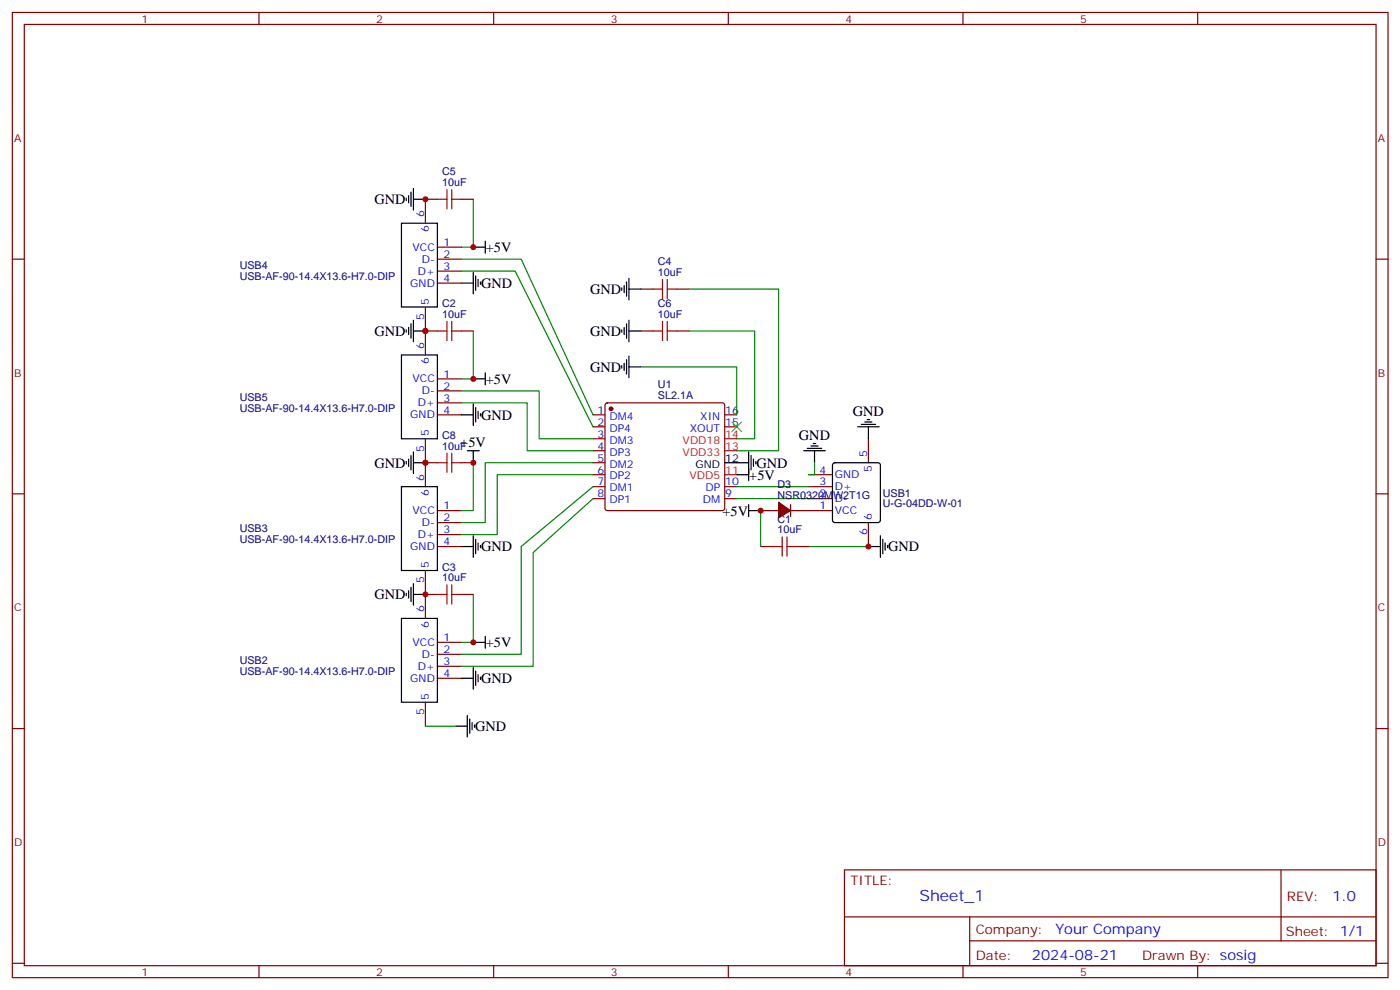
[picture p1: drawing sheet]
<svg xmlns="http://www.w3.org/2000/svg" width="413mm" height="292mm" viewBox="0 0 413 292" stroke-linecap="round" stroke-linejoin="round" font-family="sans-serif">
<g fill="none" stroke="#870000" stroke-width=".35">
<path d="M3.6 3.7h405.4v284.3h-405.4zM7.2 7.2h398.2v277.3h-398.2zM76.3 3.7v3.5M145.5 3.7v3.5M214.6 3.7v3.5M283.7 3.7v3.5M352.9 3.7v3.5M128.9 58.7h-3.6v7.1M135.9 58.7h3.6M3.6 76.3h3.6M128.9 76.3h7M128.9 72.8h7"/>
<path d="M128.9 79.9h7M405.4 76.3h3.6M125.3 90.5v14.1M125.3 97.5h3.6M128.9 83.4h7M135.9 97.5h3.6M188.8 97.5h3.6M188.8 85.2h3.6M199.4 97.5h3.6M199.4 85.2h3.6M128.9 111.6h7M128.9 115.1h7"/>
<path d="M128.9 118.7h7M178.5 118.9l.5-.2h33.8l.5 .2 .2 .5v30.3l-.2 .5-.5 .2h-33.8l-.5-.2-.2-.5v-30.3zM125.3 129.3v14.1M125.3 136.3h3.6M128.9 122.2h7M135.9 136.3h3.6M174.7 139.8h3.6M174.7 122.2h3.6M174.7 125.7h3.6M174.7 129.3h3.6M174.7 132.8h3.6M174.7 136.3h3.6"/>
<path d="M213.5 122.2h3.6M213.5 125.7h3.6M238.2 139.8h7.1M255.9 129.3v7M3.6 145.5h3.6M128.9 150.4h7M128.9 154h7M128.9 157.5h7M174.7 143.4h3.6M174.7 146.9h3.6M213.5 143.4h3.6M213.5 146.9h3.6"/>
<path d="M224.1 150.4h5.3M232.9 150.4h12.4M232.9 148.7v3.5M238.2 143.4h7.1M238.2 146.9h7.1M255.9 154v7M405.4 145.5h3.6M125.3 168.1v14.1M125.3 175.1h3.6M128.9 161h7M135.9 175.1h3.6M224.1 161h3.5"/>
<path d="M234.7 161h3.5M128.9 189.2h7M128.9 192.8h7M128.9 196.3h7M128.9 199.8h7M3.6 214.6h3.6M125.3 206.9v7M405.4 214.6h3.6M248.8 256.3h156.6v28.2h-156.6zM377.4 256.3v20.9M248.8 270.1h156.5M285.7 277.2h119.6"/>
<path d="M285.7 270.1v14.1M3.6 283.8h3.6M76.3 284.5v3.5M145.5 284.5v3.5M214.6 284.5v3.5M283.7 284.5v3.5M352.9 284.5v3.5M405.4 283.8h3.6"/>
</g>
<g fill="none" stroke="#000" stroke-width=".35">
<path d="M119.7 58.3v.8M120.4 57.6v2.2M121.1 56.6v4.2M121.8 55.5v6.4M121.8 58.7h3.5M118.3 65.8h10.6v24.7h-10.6zM139.5 72.8h3.5M143 71v3.6M119.7 97.2v.7M120.4 96.4v2.2M121.1 95.4v4.2M121.8 94.3v6.4"/>
<path d="M121.8 97.5h3.5M135.9 83.4h3.6M139.5 80.2v6.4M140.2 81.3v4.2M140.9 82.3v2.2M141.6 83v.7M183.2 84.8v.7M183.2 97.2v.7M183.9 84.1v2.1M183.9 96.4v2.2M184.6 83v4.3M184.6 95.4v4.2"/>
<path d="M185.3 97.5h3.5M185.3 85.2h3.5M185.3 82v6.3M185.3 94.3v6.4M118.3 104.6h10.6v24.7h-10.6zM139.5 119v6.4M139.5 111.6h3.5M143 109.9v3.5M183.2 107.7v.7M183.9 107v2.1M184.6 106v4.2M185.3 104.9v6.4"/>
<path d="M185.3 108.1h3.5M119.7 136v.7M120.4 135.3v2.1M121.1 134.2v4.2M121.8 136.3h3.5M121.8 133.1v6.4M135.9 122.2h3.6M137.7 132.8h3.5M139.5 132.8v3.5M140.2 120.1v4.2M140.9 121.1v2.2M141.6 121.8v.8"/>
<path d="M213.5 136.3h7.1M217.1 139.8h3.5M220.6 133.1v8.5M221.3 134.2v4.2M222 135.3v2.1M222.7 136v.7M236.8 132.8h6.4M237.9 132.1h4.2M238.9 131.4h2.2M239.6 130.7h.7M240 132.8v3.5M245.5 136.5l.5-.2h12.7l.5 .2 .2 .5v16.2l-.2 .5-.5 .3h-12.7l-.5-.3-.2-.5v-16.2z"/>
<path d="M252.7 125.7h6.3M253.8 125h4.2M254.8 124.3h2.1M255.5 123.6h.7M255.9 125.7v3.6M118.3 143.4h10.6v24.7h-10.6zM139.5 157.8v6.4M140.2 158.9v4.2M140.9 159.9v2.2M220.6 150.4h3.5M220.6 148.7v3.5M259.4 157.8v6.4"/>
<path d="M260.1 158.9v4.2M260.8 159.9v2.2M119.7 174.8v.7M120.4 174.1v2.1M121.1 173v4.2M121.8 175.1h3.5M121.8 171.9v6.4M135.9 161h3.6M141.6 160.7v.7M255.9 161h3.5M261.5 160.7v.7M118.3 182.2h10.6v24.7h-10.6z"/>
<path d="M135.9 199.8h3.6M139.5 196.6v6.4M139.5 189.2h3.5M140.2 197.7v4.2M140.9 198.8v2.1M141.6 199.5v.7M143 187.5v3.5M134.2 213.9h3.5M137.7 210.7v6.4M138.4 211.8v4.2M139.1 212.9v2.1M139.8 213.6v.7"/>
</g>
<g fill="#870000" stroke="#870000" stroke-width=".35">
<path d="M229.4 148l3.5 2.4-3.5 2.1z"/>
<circle cx="180" cy="120.4" r=".53"/>
</g>
<path d="M213.5 139.8h3.6M213.5 132.8h3.6M213.5 129.3h3.6" fill="none" stroke="#f00" stroke-width=".35"/>
<g fill="none" stroke="#008700" stroke-width=".35">
<path d="M139.5 58.7v14.1h-3.6M135.9 76.3h17.7l21.1 45.9M135.9 79.9h15.9l22.9 45.8M139.5 97.5v14.1h-3.6M203 97.5h19.4v31.8h-5.3M203 85.2h26.4v47.6h-12.3M135.9 115.1h23v14.2h15.8M135.9 118.7h19.4v14.1h19.4M188.8 108.1h28.3v14.1M139.5 136.3v14.1h-3.6M174.7 136.3h-31.7v17.7h-7.1M174.7 139.8h-28.2v17.7h-10.6"/>
<path d="M240 136.3v3.5h-1.8M174.7 143.4l-21.1 17.6v31.8h-17.7M174.7 146.9l-17.6 15.9v33.5h-21.2M217.1 146.9h21.1M217.1 143.4h21.1M224.1 150.4v10.6M139.5 175.1v14.1h-3.6M238.2 161h17.7M125.3 213.9h8.9"/>
</g>
<g fill="none" stroke="#a10000" stroke-width=".35">
<path d="M128.9 58.7h2.8M131.7 55.9v5.6M133.1 55.9v5.6M133.1 58.7h2.8M128.9 97.5h2.8M131.7 94.7v5.6M133.1 97.5h2.8M133.1 94.7v5.6M192.4 97.5h2.8M192.4 85.2h2.8M195.2 82.3v5.7M195.2 94.7v5.6"/>
<path d="M196.6 97.5h2.8M196.6 82.3v5.7M196.6 94.7v5.6M196.6 85.2h2.8M128.9 136.3h2.8M131.7 133.5v5.6M133.1 133.5v5.6M133.1 136.3h2.8M230.5 158.2v5.6M231.9 158.2v5.6M128.9 175.1h2.8M131.7 172.3v5.6"/>
<path d="M133.1 172.3v5.6M133.1 175.1h2.8M227.6 161h2.9M231.9 161h2.8"/>
</g>
<path d="M215.7 124.3l2.8 2.8M218.5 124.3l-2.8 2.8" fill="none" stroke="#3c3" stroke-width=".35"/>
<g fill="#c00">
<circle cx="224.1" cy="150.4" r=".88"/>
<circle cx="255.9" cy="161" r=".88"/>
<circle cx="125.3" cy="175.1" r=".88"/>
<circle cx="125.3" cy="97.5" r=".88"/>
<circle cx="139.5" cy="72.8" r=".88"/>
<circle cx="139.5" cy="189.2" r=".88"/>
<circle cx="125.3" cy="58.7" r=".88"/>
<circle cx="125.3" cy="136.3" r=".88"/>
<circle cx="139.5" cy="111.6" r=".88"/>
<circle cx="139.5" cy="136.3" r=".88"/>
</g>
<text font-size="4.6" fill="#00f" x="270.9" y="265.3">Sheet_1</text>
<g font-size="4.2">
<text x="110.3" y="60.1">GND</text>
<text x="143.2" y="74.2">+5V</text>
<text x="141.7" y="84.8">GND</text>
<text x="173.8" y="86.6">GND</text>
<text x="110.3" y="98.9">GND</text>
<text x="173.8" y="98.9">GND</text>
<text x="143.2" y="113">+5V</text>
<text x="173.8" y="109.5">GND</text>
<text x="141.7" y="123.6">GND</text>
<text x="251.3" y="122.6">GND</text>
<text x="135.6" y="131.7">+5V</text>
<text x="235.4" y="129.6">GND</text>
<text x="110.3" y="137.7">GND</text>
<text x="222.9" y="137.7">GND</text>
<text x="220.8" y="141.3">+5V</text>
<text x="212.9" y="151.9">+5V</text>
<text x="141.7" y="162.4">GND</text>
<text x="261.7" y="162.4">GND</text>
<text x="110.3" y="176.5">GND</text>
<text x="143.2" y="190.7">+5V</text>
<text x="141.7" y="201.2">GND</text>
<text x="140" y="215.3">GND</text>
</g>
<g font-size="4.2" fill="#00f">
<text x="392.6" y="265.5">1.0</text>
<text x="311" y="275.1">Your Company</text>
<text x="304.1" y="282.9">2024-08-21</text>
</g>
<g font-size="3.9" fill="#800">
<text x="250.6" y="260.8">TITLE:</text>
<text x="379.2" y="265.5">REV:</text>
<text x="287.5" y="275">Company:</text>
<text x="378.9" y="275.7">Sheet: 1/1</text>
<text x="287.5" y="282.7">Date:</text>
<text x="336.5" y="282.8">Drawn By: sosig</text>
</g>
<g font-size="3.2" fill="#800">
<text x="41.7" y="6.7">1</text>
<text x="110.9" y="6.7">2</text>
<text x="180" y="6.7">3</text>
<text x="249.2" y="6.7">4</text>
<text x="318.3" y="6.7">5</text>
<text x="4.2" y="41.8">A</text>
<text x="406" y="41.8">A</text>
<text x="4.2" y="110.9">B</text>
<text x="406" y="110.9">B</text>
<text x="4.2" y="180.1">C</text>
<text x="406" y="180.1">C</text>
<text x="4.2" y="249.2">D</text>
<text x="406" y="249.2">D</text>
<text x="41.7" y="287.5">1</text>
<text x="110.9" y="287.5">2</text>
<text x="180" y="287.5">3</text>
<text x="249.2" y="287.5">4</text>
<text x="318.3" y="287.5">5</text>
</g>
<g font-size="3.2" fill="#000080">
<text x="130.3" y="51.7">C5</text>
<text x="130.3" y="54.8">10uF</text>
<text x="70.6" y="82.4">USB-AF-90-14.4X13.6-H7.0-DIP</text>
<text x="70.6" y="79.3">USB4</text>
<text x="193.8" y="81.3">10uF</text>
<text x="193.8" y="78.1">C4</text>
<text x="130.3" y="93.6">10uF</text>
<text x="130.3" y="90.5">C2</text>
<text x="193.8" y="93.6">10uF</text>
<text x="193.8" y="90.5">C6</text>
<text x="70.6" y="118.1">USB5</text>
<text x="193.9" y="117.5">SL2.1A</text>
<text x="193.9" y="114.3">U1</text>
<text x="70.6" y="121.2">USB-AF-90-14.4X13.6-H7.0-DIP</text>
<text x="130.3" y="129.3">C8</text>
<text x="130.3" y="132.4">10uF</text>
<text x="229.1" y="143.8">D3</text>
<text x="229.1" y="146.9">NSR0320MW2T1G</text>
<text x="260.1" y="149.5">U-G-04DD-W-01</text>
<text x="260.1" y="146.3">USB1</text>
<text x="229.1" y="154">C1</text>
<text x="70.6" y="160">USB-AF-90-14.4X13.6-H7.0-DIP</text>
<text x="70.6" y="156.9">USB3</text>
<text x="229.1" y="157.1">10uF</text>
<text x="130.3" y="171.2">10uF</text>
<text x="130.3" y="168.1">C3</text>
<text x="70.6" y="195.7">USB2</text>
<text x="70.6" y="198.8">USB-AF-90-14.4X13.6-H7.0-DIP</text>
</g>
<g font-size="3.2" fill="#00f">
<text x="125" y="64" transform="rotate(-90 125 64)">6</text>
<text x="126.4" y="68.5" transform="rotate(-90 126.4 68.5)">6</text>
<text x="121.6" y="73.9">VCC</text>
<text x="124.3" y="77.4">D-</text>
<text x="130.6" y="72.5">1</text>
<text x="130.6" y="76">2</text>
<text x="123.1" y="80.9">D+</text>
<text x="130.6" y="79.5">3</text>
<text x="130.6" y="83">4</text>
<text x="120.9" y="84.5">GND</text>
<text x="126.4" y="89.7" transform="rotate(-90 126.4 89.7)">5</text>
<text x="125" y="94.2" transform="rotate(-90 125 94.2)">5</text>
<text x="125" y="102.8" transform="rotate(-90 125 102.8)">6</text>
<text x="126.4" y="107.3" transform="rotate(-90 126.4 107.3)">6</text>
<text x="121.6" y="112.7">VCC</text>
<text x="130.6" y="111.3">1</text>
<text x="123.1" y="119.7">D+</text>
<text x="124.3" y="116.2">D-</text>
<text x="130.6" y="114.8">2</text>
<text x="130.6" y="118.3">3</text>
<text x="120.9" y="123.3">GND</text>
<text x="130.6" y="121.8">4</text>
<text x="176.1" y="121.8">1</text>
<text x="176.1" y="125.4">2</text>
<text x="179.6" y="123.6">DM4</text>
<text x="206.3" y="123.6">XIN</text>
<text x="213.7" y="125.4">15</text>
<text x="213.7" y="121.8">16</text>
<text x="126.4" y="128.6" transform="rotate(-90 126.4 128.6)">5</text>
<text x="176.1" y="128.9">3</text>
<text x="179.6" y="127.1">DP4</text>
<text x="179.6" y="130.7">DM3</text>
<text x="203.3" y="127.1">XOUT</text>
<text x="125" y="133" transform="rotate(-90 125 133)">5</text>
<text x="176.1" y="132.4">4</text>
<text x="176.1" y="136">5</text>
<text x="179.6" y="134.2">DP3</text>
<text x="179.6" y="137.7">DM2</text>
<text x="255.5" y="134.5" transform="rotate(-90 255.5 134.5)">5</text>
<text x="125" y="141.6" transform="rotate(-90 125 141.6)">6</text>
<text x="176.1" y="139.5">6</text>
<text x="176.1" y="143">7</text>
<text x="179.6" y="141.3">DP2</text>
<text x="213.7" y="143">10</text>
<text x="241.5" y="139.5">4</text>
<text x="241.5" y="143">3</text>
<text x="246" y="140.9">GND</text>
<text x="256.9" y="139" transform="rotate(-90 256.9 139)">5</text>
<text x="126.4" y="146.1" transform="rotate(-90 126.4 146.1)">6</text>
<text x="176.1" y="146.5">8</text>
<text x="179.6" y="144.8">DM1</text>
<text x="179.6" y="148.3">DP1</text>
<text x="207.1" y="148.3">DM</text>
<text x="207.9" y="144.8">DP</text>
<text x="213.7" y="146.5">9</text>
<text x="241.5" y="146.5">2</text>
<text x="246" y="144.4">D+</text>
<text x="246" y="148">D-</text>
<text x="121.6" y="151.5">VCC</text>
<text x="124.3" y="155">D-</text>
<text x="130.6" y="150.1">1</text>
<text x="130.6" y="153.6">2</text>
<text x="241.5" y="150.1">1</text>
<text x="246" y="151.5">VCC</text>
<text x="256.9" y="153.2" transform="rotate(-90 256.9 153.2)">6</text>
<text x="123.1" y="158.5">D+</text>
<text x="130.6" y="157.1">3</text>
<text x="130.6" y="160.7">4</text>
<text x="255.5" y="157.7" transform="rotate(-90 255.5 157.7)">6</text>
<text x="120.9" y="162.1">GND</text>
<text x="126.4" y="167.4" transform="rotate(-90 126.4 167.4)">5</text>
<text x="125" y="171.8" transform="rotate(-90 125 171.8)">5</text>
<text x="125" y="180.4" transform="rotate(-90 125 180.4)">6</text>
<text x="126.4" y="184.9" transform="rotate(-90 126.4 184.9)">6</text>
<text x="121.6" y="190.3">VCC</text>
<text x="130.6" y="188.9">1</text>
<text x="123.1" y="197.3">D+</text>
<text x="124.3" y="193.8">D-</text>
<text x="130.6" y="192.4">2</text>
<text x="130.6" y="195.9">3</text>
<text x="120.9" y="200.9">GND</text>
<text x="130.6" y="199.5">4</text>
<text x="126.4" y="206.2" transform="rotate(-90 126.4 206.2)">5</text>
<text x="125" y="210.6" transform="rotate(-90 125 210.6)">5</text>
</g>
<g font-size="3.2" fill="#f00">
<text x="201.1" y="130.7">VDD18</text>
<text x="213.7" y="128.9">14</text>
<text x="201.1" y="134.2">VDD33</text>
<text x="213.7" y="132.4">13</text>
<text x="203.2" y="141.3">VDD5</text>
<text x="213.7" y="139.5">11</text>
</g>
<g font-size="3.2">
<text x="204.9" y="137.7">GND</text>
<text x="213.7" y="136">12</text>
</g>
</svg>
